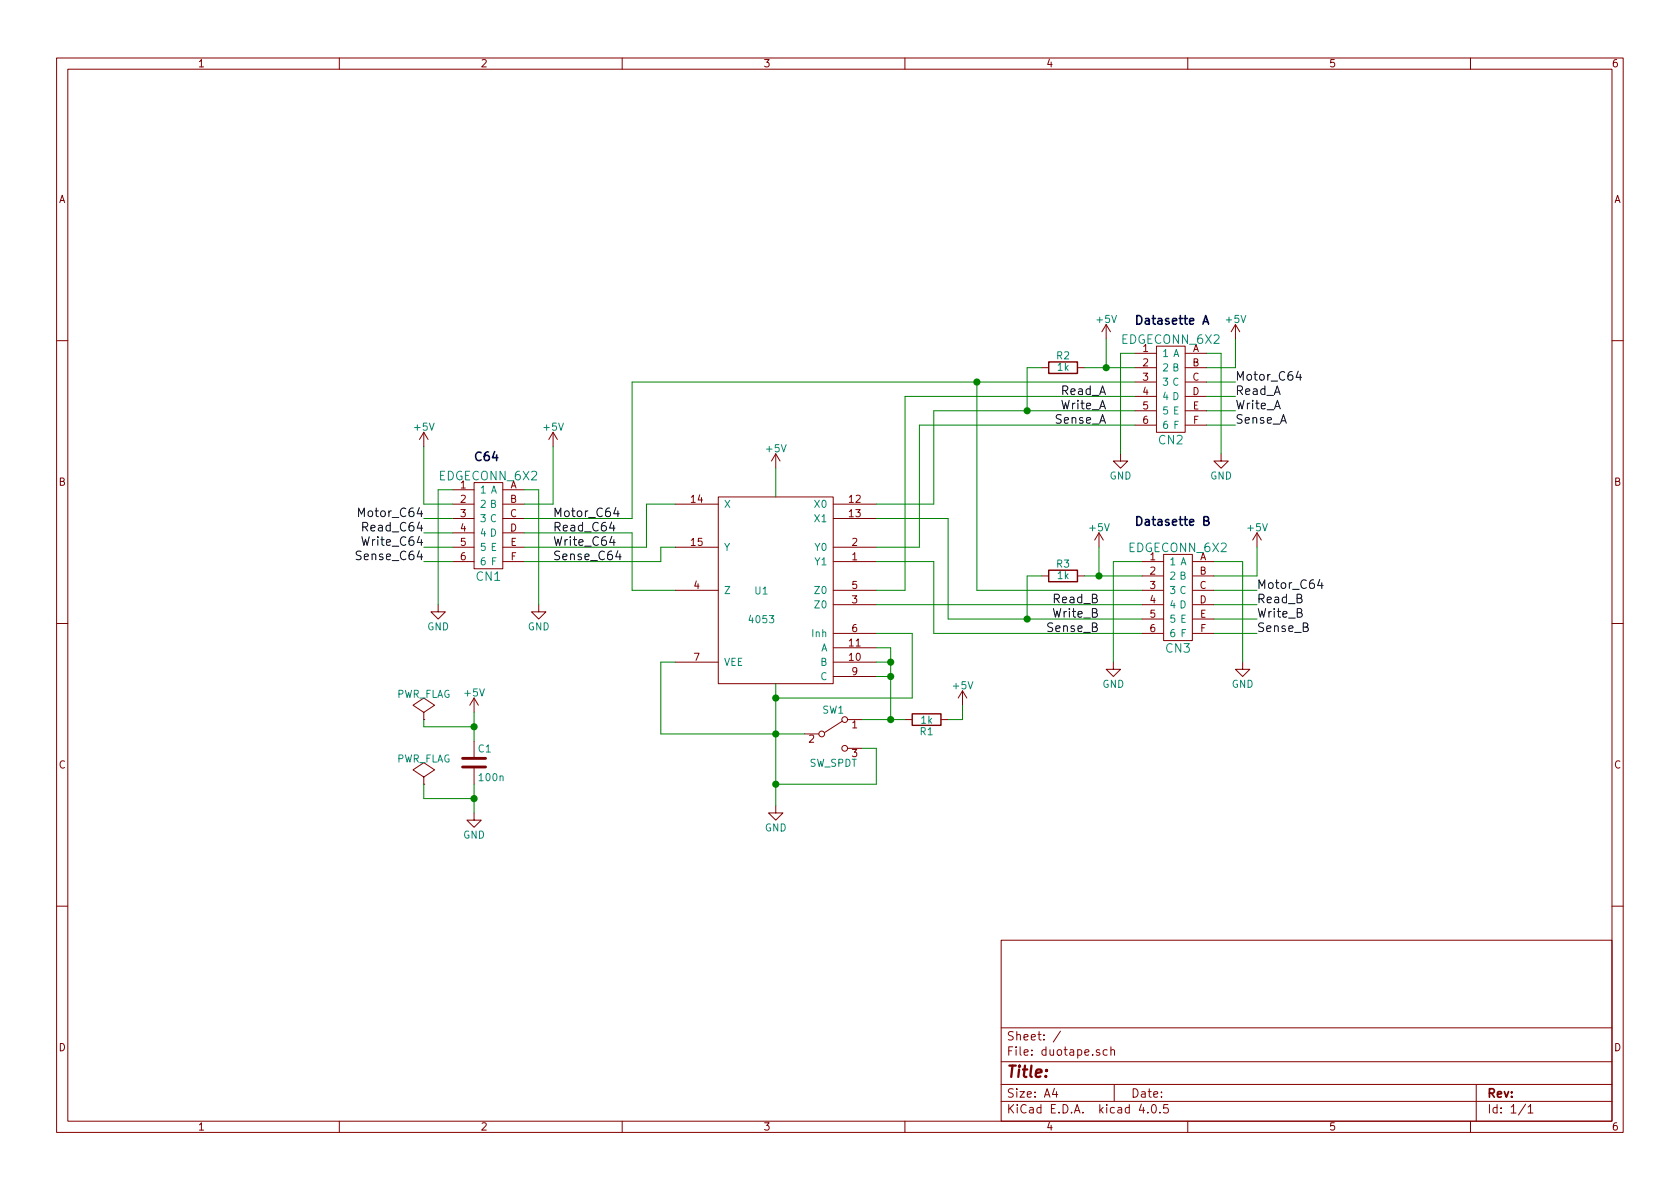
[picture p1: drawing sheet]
EESchema Schematic File Version 2
LIBS:power
LIBS:device
LIBS:transistors
LIBS:conn
LIBS:linear
LIBS:regul
LIBS:74xx
LIBS:cmos4000
LIBS:adc-dac
LIBS:memory
LIBS:xilinx
LIBS:microcontrollers
LIBS:dsp
LIBS:microchip
LIBS:analog_switches
LIBS:motorola
LIBS:texas
LIBS:intel
LIBS:audio
LIBS:interface
LIBS:digital-audio
LIBS:philips
LIBS:display
LIBS:cypress
LIBS:siliconi
LIBS:opto
LIBS:atmel
LIBS:contrib
LIBS:valves
LIBS:switches
LIBS:edgeconn_2x6
LIBS:duotape-cache
EELAYER 25 0
EELAYER END
$Descr A4 11693 8268
encoding utf-8
Sheet 1 1
Title ""
Date ""
Rev ""
Comp ""
Comment1 ""
Comment2 ""
Comment3 ""
Comment4 ""
$EndDescr
Text Notes 3300 3200 0    60   ~ 12
C64
Text Notes 7900 2250 0    60   ~ 12
Datasette A
$Comp
L 4053 U1
U 1 1
P 5400 4100
F 0 "U1" H 5500 4100 50  0000 C CNN
F 1 "4053" H 5500 3900 50  0000 C CNN
F 2 "Housings_DIP:DIP-16_W7.62mm" H 5400 4100 60  0001 C CNN
F 3 "" H 5400 4100 60  0001 C CNN
	1    5400 4100
	-1   0    0    -1  
$EndComp
$Comp
L C C1
U 1 1
P 3300 5300
F 0 "C1" H 3325 5400 50  0000 L CNN
F 1 "100n" H 3325 5200 50  0000 L CNN
F 2 "Capacitors_ThroughHole:C_Rect_L7_W2_P5" H 3338 5150 50  0001 C CNN
F 3 "" H 3300 5300 50  0000 C CNN
	1    3300 5300
	1    0    0    -1  
$EndComp
$Comp
L R R2
U 1 1
P 7400 2550
F 0 "R2" V 7480 2550 50  0000 C CNN
F 1 "1k" V 7400 2550 50  0000 C CNN
F 2 "Resistors_ThroughHole:Resistor_Horizontal_RM10mm" V 7330 2550 50  0001 C CNN
F 3 "" H 7400 2550 50  0000 C CNN
	1    7400 2550
	0    1    -1   0   
$EndComp
$Comp
L R R3
U 1 1
P 7400 4000
F 0 "R3" V 7480 4000 50  0000 C CNN
F 1 "1k" V 7400 4000 50  0000 C CNN
F 2 "Resistors_ThroughHole:Resistor_Horizontal_RM10mm" V 7330 4000 50  0001 C CNN
F 3 "" H 7400 4000 50  0000 C CNN
	1    7400 4000
	0    1    -1   0   
$EndComp
$Comp
L R R1
U 1 1
P 6450 5000
F 0 "R1" V 6530 5000 50  0000 C CNN
F 1 "1k" V 6450 5000 50  0000 C CNN
F 2 "Resistors_ThroughHole:Resistor_Horizontal_RM10mm" V 6380 5000 50  0001 C CNN
F 3 "" H 6450 5000 50  0000 C CNN
	1    6450 5000
	0    1    1    0   
$EndComp
$Comp
L GND #PWR01
U 1 1
P 5400 5600
F 0 "#PWR01" H 5400 5350 50  0001 C CNN
F 1 "GND" H 5400 5450 50  0000 C CNN
F 2 "" H 5400 5600 50  0000 C CNN
F 3 "" H 5400 5600 50  0000 C CNN
	1    5400 5600
	1    0    0    -1  
$EndComp
$Comp
L +5V #PWR02
U 1 1
P 5400 3250
F 0 "#PWR02" H 5400 3100 50  0001 C CNN
F 1 "+5V" H 5400 3390 50  0000 C CNN
F 2 "" H 5400 3250 50  0000 C CNN
F 3 "" H 5400 3250 50  0000 C CNN
	1    5400 3250
	1    0    0    -1  
$EndComp
Wire Wire Line
	5400 3250 5400 3450
$Comp
L +5V #PWR03
U 1 1
P 6700 4900
F 0 "#PWR03" H 6700 4750 50  0001 C CNN
F 1 "+5V" H 6700 5040 50  0000 C CNN
F 2 "" H 6700 4900 50  0000 C CNN
F 3 "" H 6700 4900 50  0000 C CNN
	1    6700 4900
	1    0    0    -1  
$EndComp
Wire Wire Line
	4600 4600 4600 5100
Wire Wire Line
	4600 4600 4700 4600
Wire Wire Line
	6100 4500 6200 4500
Wire Wire Line
	6200 4500 6200 5000
Wire Wire Line
	6200 4600 6100 4600
Wire Wire Line
	6200 4700 6100 4700
Connection ~ 6200 4600
Wire Wire Line
	5400 4750 5400 5600
Connection ~ 6200 4700
Wire Wire Line
	6700 4900 6700 5000
Wire Wire Line
	6700 5000 6600 5000
Wire Wire Line
	5400 4850 6350 4850
Wire Wire Line
	6350 4850 6350 4400
Wire Wire Line
	6350 4400 6100 4400
Connection ~ 5400 4850
$Comp
L GND #PWR04
U 1 1
P 3050 4200
F 0 "#PWR04" H 3050 3950 50  0001 C CNN
F 1 "GND" H 3050 4050 50  0000 C CNN
F 2 "" H 3050 4200 50  0000 C CNN
F 3 "" H 3050 4200 50  0000 C CNN
	1    3050 4200
	1    0    0    -1  
$EndComp
$Comp
L GND #PWR05
U 1 1
P 3750 4200
F 0 "#PWR05" H 3750 3950 50  0001 C CNN
F 1 "GND" H 3750 4050 50  0000 C CNN
F 2 "" H 3750 4200 50  0000 C CNN
F 3 "" H 3750 4200 50  0000 C CNN
	1    3750 4200
	1    0    0    -1  
$EndComp
$Comp
L +5V #PWR06
U 1 1
P 2950 3100
F 0 "#PWR06" H 2950 2950 50  0001 C CNN
F 1 "+5V" H 2950 3240 50  0000 C CNN
F 2 "" H 2950 3100 50  0000 C CNN
F 3 "" H 2950 3100 50  0000 C CNN
	1    2950 3100
	1    0    0    -1  
$EndComp
$Comp
L +5V #PWR07
U 1 1
P 3850 3100
F 0 "#PWR07" H 3850 2950 50  0001 C CNN
F 1 "+5V" H 3850 3240 50  0000 C CNN
F 2 "" H 3850 3100 50  0000 C CNN
F 3 "" H 3850 3100 50  0000 C CNN
	1    3850 3100
	1    0    0    -1  
$EndComp
$Comp
L EDGECONN_6X2 CN1
U 1 1
P 3400 3650
F 0 "CN1" H 3400 3300 60  0000 C CNN
F 1 "EDGECONN_6X2" H 3400 4000 60  0000 C CNN
F 2 "edgeconn_6x2:EDGECONN_6x2_IMP" H 6750 2200 60  0001 C CNN
F 3 "" H 6750 2200 60  0000 C CNN
	1    3400 3650
	1    0    0    -1  
$EndComp
Text Label 2950 3600 2    60   ~ 0
Motor_C64
Text Label 2950 3700 2    60   ~ 0
Read_C64
Text Label 2950 3800 2    60   ~ 0
Write_C64
Text Label 2950 3900 2    60   ~ 0
Sense_C64
Wire Wire Line
	2950 3600 3150 3600
Wire Wire Line
	3150 3700 2950 3700
Wire Wire Line
	3150 3800 2950 3800
Wire Wire Line
	2950 3900 3150 3900
Wire Wire Line
	3150 3400 3050 3400
Wire Wire Line
	3050 3400 3050 4200
Wire Wire Line
	3650 3400 3750 3400
Wire Wire Line
	3750 3400 3750 4200
Wire Wire Line
	3850 3100 3850 3500
Wire Wire Line
	3850 3500 3650 3500
Wire Wire Line
	3150 3500 2950 3500
Wire Wire Line
	2950 3500 2950 3100
Text Label 3850 3600 0    60   ~ 0
Motor_C64
Text Label 3850 3700 0    60   ~ 0
Read_C64
Text Label 3850 3800 0    60   ~ 0
Write_C64
Text Label 3850 3900 0    60   ~ 0
Sense_C64
Wire Wire Line
	3650 3900 4600 3900
Wire Wire Line
	3650 3800 4500 3800
Wire Wire Line
	3650 3700 4400 3700
Wire Wire Line
	3650 3600 4400 3600
$Comp
L EDGECONN_6X2 CN2
U 1 1
P 8150 2700
F 0 "CN2" H 8150 2350 60  0000 C CNN
F 1 "EDGECONN_6X2" H 8150 3050 60  0000 C CNN
F 2 "edgeconn_6x2:EDGECONN_6x2_IMP" H 11500 1250 60  0001 C CNN
F 3 "" H 11500 1250 60  0000 C CNN
	1    8150 2700
	1    0    0    -1  
$EndComp
Text Notes 7900 3650 0    60   ~ 12
Datasette B
Wire Wire Line
	4400 3600 4400 2650
Wire Wire Line
	4400 2650 7900 2650
Text Label 8600 2650 0    60   ~ 0
Motor_C64
Wire Wire Line
	8400 2650 8600 2650
Text Label 8600 2750 0    60   ~ 0
Read_A
Text Label 8600 2850 0    60   ~ 0
Write_A
Text Label 8600 2950 0    60   ~ 0
Sense_A
Wire Wire Line
	8400 2950 8600 2950
Wire Wire Line
	8400 2850 8600 2850
Wire Wire Line
	8400 2750 8600 2750
Text Label 7700 2750 2    60   ~ 0
Read_A
Text Label 7700 2850 2    60   ~ 0
Write_A
Text Label 7700 2950 2    60   ~ 0
Sense_A
$Comp
L GND #PWR08
U 1 1
P 8500 3150
F 0 "#PWR08" H 8500 2900 50  0001 C CNN
F 1 "GND" H 8500 3000 50  0000 C CNN
F 2 "" H 8500 3150 50  0000 C CNN
F 3 "" H 8500 3150 50  0000 C CNN
	1    8500 3150
	1    0    0    -1  
$EndComp
$Comp
L GND #PWR09
U 1 1
P 7800 3150
F 0 "#PWR09" H 7800 2900 50  0001 C CNN
F 1 "GND" H 7800 3000 50  0000 C CNN
F 2 "" H 7800 3150 50  0000 C CNN
F 3 "" H 7800 3150 50  0000 C CNN
	1    7800 3150
	1    0    0    -1  
$EndComp
Wire Wire Line
	7800 3150 7800 2450
Wire Wire Line
	7800 2450 7900 2450
Wire Wire Line
	8400 2450 8500 2450
Wire Wire Line
	8500 2450 8500 3150
$Comp
L +5V #PWR010
U 1 1
P 8600 2350
F 0 "#PWR010" H 8600 2200 50  0001 C CNN
F 1 "+5V" H 8600 2490 50  0000 C CNN
F 2 "" H 8600 2350 50  0000 C CNN
F 3 "" H 8600 2350 50  0000 C CNN
	1    8600 2350
	1    0    0    -1  
$EndComp
$Comp
L +5V #PWR011
U 1 1
P 7700 2350
F 0 "#PWR011" H 7700 2200 50  0001 C CNN
F 1 "+5V" H 7700 2490 50  0000 C CNN
F 2 "" H 7700 2350 50  0000 C CNN
F 3 "" H 7700 2350 50  0000 C CNN
	1    7700 2350
	1    0    0    -1  
$EndComp
Wire Wire Line
	7700 2350 7700 2550
Wire Wire Line
	7550 2550 7900 2550
Wire Wire Line
	8400 2550 8600 2550
Wire Wire Line
	8600 2550 8600 2350
Connection ~ 7700 2550
Wire Wire Line
	7250 2550 7150 2550
Wire Wire Line
	7150 2550 7150 2850
Connection ~ 7150 2850
Text Label 8750 4100 0    60   ~ 0
Motor_C64
Text Label 8750 4200 0    60   ~ 0
Read_B
Text Label 8750 4300 0    60   ~ 0
Write_B
Text Label 8750 4400 0    60   ~ 0
Sense_B
Text Label 7650 4200 2    60   ~ 0
Read_B
Text Label 7650 4300 2    60   ~ 0
Write_B
Text Label 7650 4400 2    60   ~ 0
Sense_B
Wire Wire Line
	6100 4200 7950 4200
Wire Wire Line
	6600 4300 7950 4300
Wire Wire Line
	6500 4400 7950 4400
Wire Wire Line
	8450 4100 8750 4100
Wire Wire Line
	8450 4200 8750 4200
Wire Wire Line
	8450 4300 8750 4300
Wire Wire Line
	8450 4400 8750 4400
$Comp
L GND #PWR012
U 1 1
P 7750 4600
F 0 "#PWR012" H 7750 4350 50  0001 C CNN
F 1 "GND" H 7750 4450 50  0000 C CNN
F 2 "" H 7750 4600 50  0000 C CNN
F 3 "" H 7750 4600 50  0000 C CNN
	1    7750 4600
	1    0    0    -1  
$EndComp
$Comp
L GND #PWR013
U 1 1
P 8650 4600
F 0 "#PWR013" H 8650 4350 50  0001 C CNN
F 1 "GND" H 8650 4450 50  0000 C CNN
F 2 "" H 8650 4600 50  0000 C CNN
F 3 "" H 8650 4600 50  0000 C CNN
	1    8650 4600
	1    0    0    -1  
$EndComp
Wire Wire Line
	8650 3900 8650 4600
Wire Wire Line
	8450 3900 8650 3900
Wire Wire Line
	7750 3900 7950 3900
Wire Wire Line
	7750 3900 7750 4600
Wire Wire Line
	6800 4100 7950 4100
$Comp
L +5V #PWR014
U 1 1
P 7650 3800
F 0 "#PWR014" H 7650 3650 50  0001 C CNN
F 1 "+5V" H 7650 3940 50  0000 C CNN
F 2 "" H 7650 3800 50  0000 C CNN
F 3 "" H 7650 3800 50  0000 C CNN
	1    7650 3800
	1    0    0    -1  
$EndComp
$Comp
L +5V #PWR015
U 1 1
P 8750 3800
F 0 "#PWR015" H 8750 3650 50  0001 C CNN
F 1 "+5V" H 8750 3940 50  0000 C CNN
F 2 "" H 8750 3800 50  0000 C CNN
F 3 "" H 8750 3800 50  0000 C CNN
	1    8750 3800
	1    0    0    -1  
$EndComp
Wire Wire Line
	8750 4000 8750 3800
Wire Wire Line
	8450 4000 8750 4000
Wire Wire Line
	7550 4000 7950 4000
Wire Wire Line
	7650 4000 7650 3800
Connection ~ 6800 2650
Connection ~ 7650 4000
Wire Wire Line
	7250 4000 7150 4000
Wire Wire Line
	7150 4000 7150 4300
Connection ~ 7150 4300
$Comp
L GND #PWR016
U 1 1
P 3300 5650
F 0 "#PWR016" H 3300 5400 50  0001 C CNN
F 1 "GND" H 3300 5500 50  0000 C CNN
F 2 "" H 3300 5650 50  0000 C CNN
F 3 "" H 3300 5650 50  0000 C CNN
	1    3300 5650
	1    0    0    -1  
$EndComp
$Comp
L +5V #PWR017
U 1 1
P 3300 4950
F 0 "#PWR017" H 3300 4800 50  0001 C CNN
F 1 "+5V" H 3300 5090 50  0000 C CNN
F 2 "" H 3300 4950 50  0000 C CNN
F 3 "" H 3300 4950 50  0000 C CNN
	1    3300 4950
	1    0    0    -1  
$EndComp
Wire Wire Line
	3300 5450 3300 5650
Wire Wire Line
	3300 4950 3300 5150
$Comp
L PWR_FLAG #FLG018
U 1 1
P 2950 5000
F 0 "#FLG018" H 2950 5095 50  0001 C CNN
F 1 "PWR_FLAG" H 2950 5180 50  0000 C CNN
F 2 "" H 2950 5000 50  0000 C CNN
F 3 "" H 2950 5000 50  0000 C CNN
	1    2950 5000
	1    0    0    -1  
$EndComp
Wire Wire Line
	2950 5000 2950 5050
Wire Wire Line
	2950 5050 3300 5050
Connection ~ 3300 5050
$Comp
L PWR_FLAG #FLG019
U 1 1
P 2950 5450
F 0 "#FLG019" H 2950 5545 50  0001 C CNN
F 1 "PWR_FLAG" H 2950 5630 50  0000 C CNN
F 2 "" H 2950 5450 50  0000 C CNN
F 3 "" H 2950 5450 50  0000 C CNN
	1    2950 5450
	1    0    0    -1  
$EndComp
Wire Wire Line
	2950 5450 2950 5550
Wire Wire Line
	2950 5550 3300 5550
Connection ~ 3300 5550
$Comp
L EDGECONN_6X2 CN3
U 1 1
P 8200 4150
F 0 "CN3" H 8200 3800 60  0000 C CNN
F 1 "EDGECONN_6X2" H 8200 4500 60  0000 C CNN
F 2 "VERTCONN_6X2:VERTCONN_6X2" H 11550 2700 60  0001 C CNN
F 3 "" H 11550 2700 60  0000 C CNN
	1    8200 4150
	1    0    0    -1  
$EndComp
Wire Wire Line
	4400 3700 4400 4100
Wire Wire Line
	4400 4100 4700 4100
Wire Wire Line
	4700 3500 4500 3500
Wire Wire Line
	4500 3500 4500 3800
Wire Wire Line
	4600 3900 4600 3800
Wire Wire Line
	4600 3800 4700 3800
Wire Wire Line
	6300 2750 7900 2750
Wire Wire Line
	6300 2750 6300 4100
Wire Wire Line
	6300 4100 6100 4100
Wire Wire Line
	6400 2950 7900 2950
Wire Wire Line
	6400 2950 6400 3800
Wire Wire Line
	6400 3800 6100 3800
Wire Wire Line
	6100 3900 6500 3900
Wire Wire Line
	6500 2850 7900 2850
Wire Wire Line
	6500 2850 6500 3500
Wire Wire Line
	6500 3500 6100 3500
Wire Wire Line
	6600 3600 6100 3600
Wire Wire Line
	6500 3900 6500 4400
Wire Wire Line
	6600 4300 6600 3600
Wire Wire Line
	6800 4100 6800 2650
$Comp
L SW_SPDT SW1
U 1 1
P 5800 5100
F 0 "SW1" H 5800 5270 50  0000 C CNN
F 1 "SW_SPDT" H 5800 4900 50  0000 C CNN
F 2 "Switch_TL36P0:Switch_TL36P0" H 5800 5100 50  0001 C CNN
F 3 "" H 5800 5100 50  0000 C CNN
	1    5800 5100
	1    0    0    -1  
$EndComp
Wire Wire Line
	4600 5100 5600 5100
Connection ~ 5400 5100
Wire Wire Line
	6000 5000 6300 5000
Connection ~ 6200 5000
Wire Wire Line
	6000 5200 6100 5200
Wire Wire Line
	6100 5200 6100 5450
Wire Wire Line
	6100 5450 5400 5450
Connection ~ 5400 5450
$EndSCHEMATC
